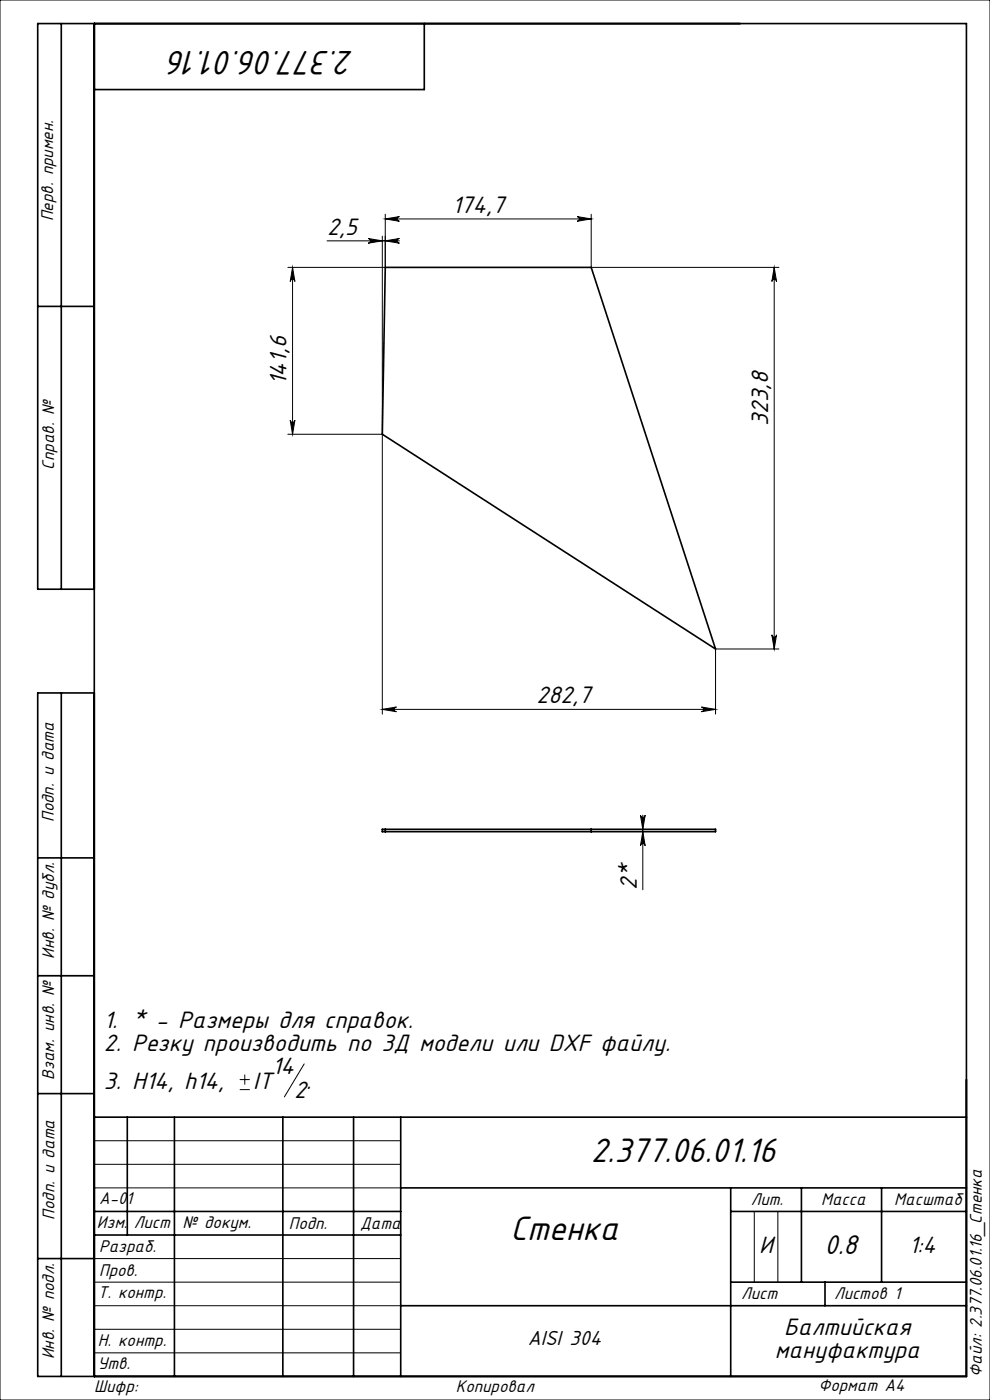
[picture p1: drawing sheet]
<svg xmlns="http://www.w3.org/2000/svg" width="210mm" height="297mm" viewBox="0 0 210 297" stroke-linecap="round" stroke-linejoin="round" font-family="sans-serif">
<g fill="none" stroke="#000" stroke-width=".21">
<path d="M0 0h210v297h-210zM62.1 56.7v35.4M62.1 56.7l.5 3a.5 .5 0 0 0-.5-.5 .5 .5 0 0 0-.5 .5zM69.4 51.1h15.3M78.1 50.6l3 .5-3 .5a.5 .5 0 0 0 .5-.5 .5 .5 0 0 0-.5-.5zM81.1 50.1v101.4M81.7 51.1l3-.5a.5 .5 0 0 0-.5 .5 .5 .5 0 0 0 .5 .5zM81.7 46.4l3-.5a.5 .5 0 0 0-.5 .5 .5 .5 0 0 0 .5 .5zM81.7 45.4v11.3h-20.6M81.7 46.4h43.7M122.4 45.9l3 .5-3 .5a.5 .5 0 0 0 .5-.5 .5 .5 0 0 0-.5-.5zM125.4 45.4v11.3h39.8"/>
<path d="M164.2 56.7l.5 3a.5 .5 0 0 0-.5-.5 .5 .5 0 0 0-.5 .5zM164.2 56.7v81M61.1 92.1h20M61.6 89.1a.5 .5 0 0 0 .5 .5 .5 .5 0 0 0 .5-.5l-.5 3zM163.7 134.7a.5 .5 0 0 0 .5 .5 .5 .5 0 0 0 .5-.5l-.5 3zM165.2 137.7h-13.4v13.8M81.1 150.5h70.7M81.1 150.5l3-.5a.5 .5 0 0 0-.5 .5 .5 .5 0 0 0 .5 .5zM148.8 150l3 .5-3 .5a.5 .5 0 0 0 .5-.5 .5 .5 0 0 0-.5-.5zM135.9 172.9a.5 .5 0 0 0 .5 .5 .5 .5 0 0 0 .5-.5l-.5 3zM136.4 172.9v15.9M136.4 176.4l.5 3a.5 .5 0 0 0-.5-.4 .5 .5 0 0 0-.5 .4z"/>
<path d="M50.9 231.2h2.1M50.9 229h2.1M51.9 228v2.1M64.5 225.7l-4.2 7M20 242h65M20 247h65M20 252h65M160 257v15M165 257v15M20 277h65M20 272h65M20 267h65"/>
<path d="M20 287h65M20 282h65"/>
</g>
<g fill="none" stroke="#000" stroke-width=".35">
<path d="M13 5v120M20 5v287M90 5v14h-70M81.7 56.7h43.7l26.4 81-70.7-45.6zM8 65h12M20 125h-12v-120h197v287h-197v-145h12M13 147v145M81.1 175.9h70.7v.5h-70.7zM81.7 175.9v.5M125.4 175.9v.5M8 182h12M8 207h12"/>
<path d="M8 232h12M20 237h185M27 237v25M37 237v55M60 237v55M75 237v55M85 237v55M20 257h65M85 252h120M155 252v40M155 257h50M170 252v20"/>
<path d="M187 252v20M8 267h12M20 262h65M85 277h120M155 272h50M175 272v5"/>
</g>
<g fill="#000">
<path d="M62.1 56.7l.5 3a.5 .5 0 0 0-.5-.5 .5 .5 0 0 0-.5 .5zM61.6 89.1a.5 .5 0 0 0 .5 .5 .5 .5 0 0 0 .5-.5l-.5 3z"/>
<path d="M78.1 50.6l3 .5-3 .5a.5 .5 0 0 0 .5-.5 .5 .5 0 0 0-.5-.5zM81.7 51.1l3-.5a.5 .5 0 0 0-.5 .5 .5 .5 0 0 0 .5 .5z"/>
<path d="M81.7 46.4l3-.5a.5 .5 0 0 0-.5 .5 .5 .5 0 0 0 .5 .5zM122.4 45.9l3 .5-3 .5a.5 .5 0 0 0 .5-.5 .5 .5 0 0 0-.5-.5z"/>
<path d="M163.7 134.7a.5 .5 0 0 0 .5 .5 .5 .5 0 0 0 .5-.5l-.5 3zM164.2 56.7l.5 3a.5 .5 0 0 0-.5-.5 .5 .5 0 0 0-.5 .5z"/>
<path d="M148.8 150l3 .5-3 .5a.5 .5 0 0 0 .5-.5 .5 .5 0 0 0-.5-.5zM81.1 150.5l3-.5a.5 .5 0 0 0-.5 .5 .5 .5 0 0 0 .5 .5z"/>
<path d="M136.4 176.4l.5 3a.5 .5 0 0 0-.5-.4 .5 .5 0 0 0-.5 .4zM135.9 172.9a.5 .5 0 0 0 .5 .5 .5 .5 0 0 0 .5-.5l-.5 3z"/>
</g>
<g font-size="8">
<text x="75.1" y="10.7" transform="rotate(-180 75.1 10.7)">2.377.06.01.16</text>
<text x="125.3" y="246.6">2.377.06.01.16</text>
<text x="108.3" y="263.1">Стенка</text>
</g>
<text font-size="6.4" x="174.9" y="266">0.8</text>
<g font-size="5.6">
<text x="95.9" y="45.2">174,7</text>
<text x="69.4" y="49.8">2,5</text>
<text x="60.8" y="81.7" transform="rotate(-90 60.8 81.7)">141,6</text>
<text x="163" y="90.3" transform="rotate(-90 163 90.3)">323,8</text>
<text x="113.8" y="149.2">282,7</text>
<text x="135.1" y="188.8" transform="rotate(-90 135.1 188.8)">2*</text>
<text x="22" y="218.1">1. * - Размеры для справок.</text>
<text x="22" y="223">2. Резку производить по 3Д модели или DXF файлу.</text>
<text x="57.7" y="227.9">14</text>
<text x="22" y="231.1">3. Н14, h14,</text>
<text x="53.7" y="231.1">IT</text>
<text x="62.4" y="232.8">2</text>
<text x="65" y="231.1">.</text>
<text x="161.1" y="265.7">И</text>
<text x="192.9" y="265.8">1:4</text>
<text x="166.3" y="283.1">Балтийская</text>
<text x="164.3" y="288">мануфактура</text>
</g>
<text font-size="4.8" x="111.9" y="285.4">AISI 304</text>
<g font-size="4">
<text x="11.3" y="46.9" transform="rotate(-90 11.3 46.9)">Перв. примен.</text>
<text x="11.5" y="99.6" transform="rotate(-90 11.5 99.6)">Справ. №</text>
<text x="11.4" y="174.4" transform="rotate(-90 11.4 174.4)">Подп. и дата</text>
<text x="11.5" y="203.4" transform="rotate(-90 11.5 203.4)">Инв. № дубл.</text>
<text x="11.5" y="229" transform="rotate(-90 11.5 229)">Взам. инв. №</text>
<text x="21" y="255.5">А-01</text>
<text x="159.2" y="255.6">Лит.</text>
<text x="174.2" y="255.6">Масса</text>
<text x="189.7" y="255.6">Масштаб</text>
<text x="11.5" y="258.8" transform="rotate(-90 11.5 258.8)">Подп. и дата</text>
<text x="20.6" y="260.5">Изм.</text>
<text x="28.4" y="260.5">Лист</text>
<text x="38.7" y="260.5">№ докум.</text>
<text x="61.3" y="260.6">Подп.</text>
<text x="76.4" y="260.6">Дата</text>
<text x="21" y="265.6">Разраб.</text>
<text x="20.7" y="275.4">Т. контр.</text>
<text x="21" y="270.8">Пров.</text>
<text x="157.2" y="275.6">Лист</text>
<text x="176.9" y="275.6">Листов 1</text>
<text x="20.7" y="285.6">Н. контр.</text>
<text x="11.5" y="288.4" transform="rotate(-90 11.5 288.4)">Инв. № подл.</text>
<text x="20.7" y="290.4">Утв.</text>
<text x="208.3" y="292.1" transform="rotate(-90 208.3 292.1)">Файл: 2.377.06.01.16_Стенка</text>
<text x="20" y="295.3">Шифр:</text>
<text x="96.7" y="295.3">Копировал</text>
<text x="173.6" y="295.1">Формат A4</text>
</g>
</svg>
